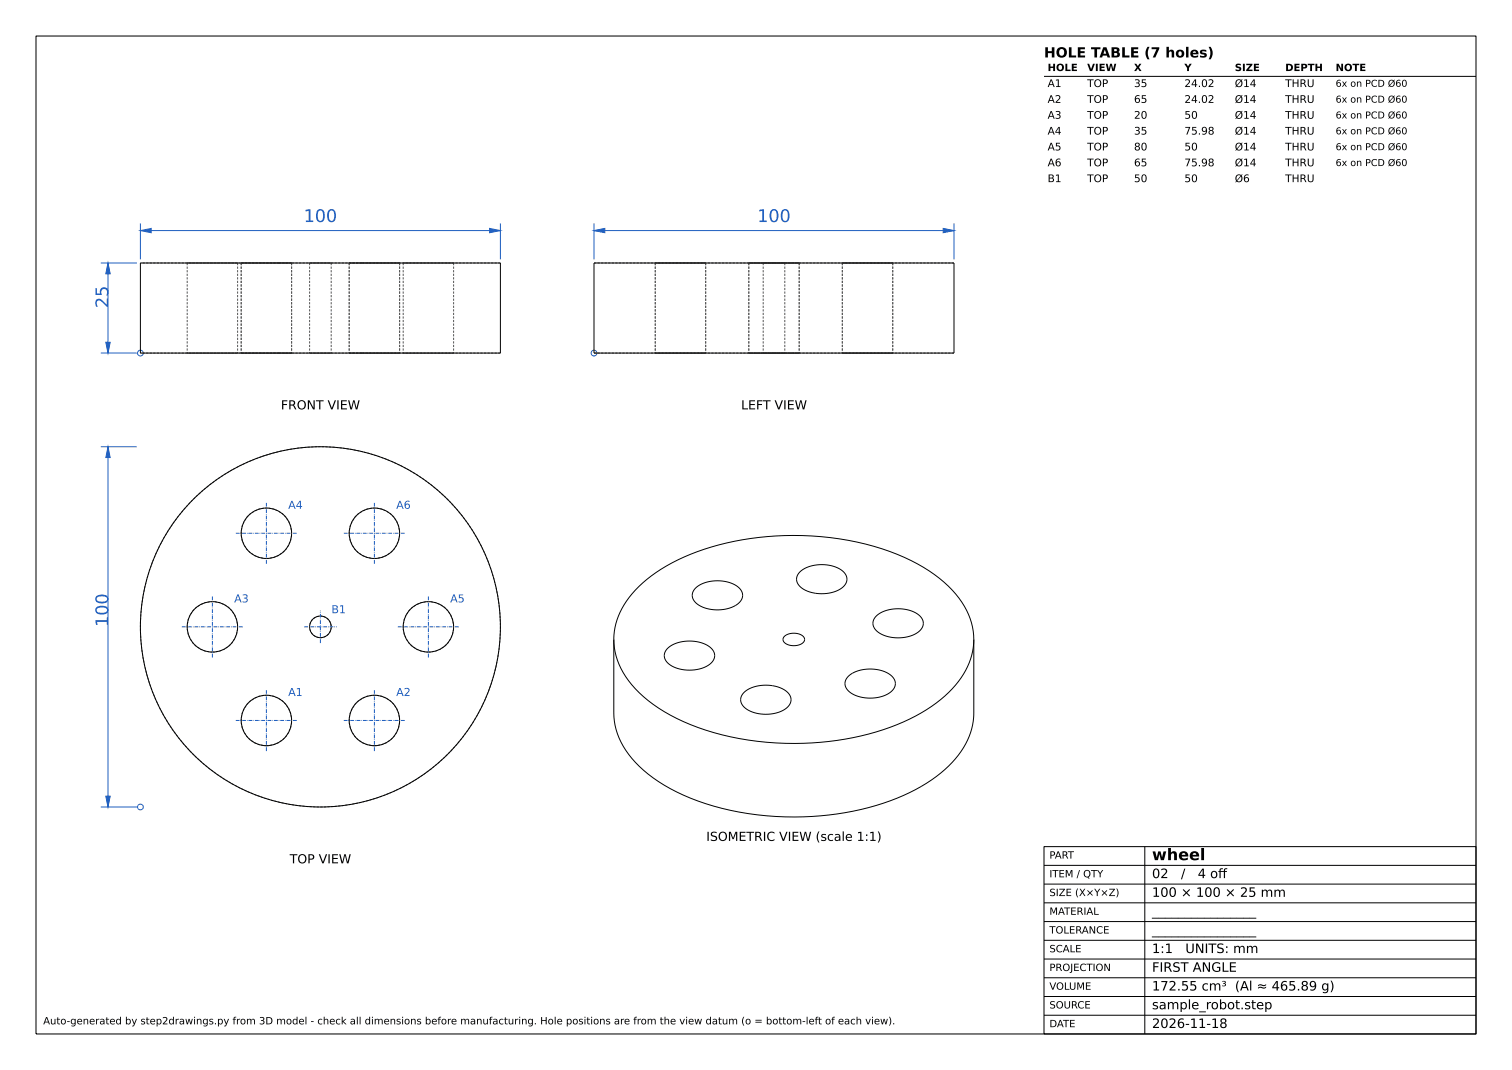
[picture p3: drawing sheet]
<svg xmlns="http://www.w3.org/2000/svg" width="420mm" height="297mm" viewBox="0 0 420 297" stroke-linecap="round" stroke-linejoin="round" font-family="sans-serif">
<g fill="none" stroke="#555" stroke-width=".28" stroke-dasharray=".6 .4" stroke-linecap="butt">
<path d="M52 73h14M52 73v25M66 73h-14M66 73v25M67 73h10.5M67 73h14M67 73v25M77.5 73h3.5M77.5 73h-10.5M81 73h-14M81 73h-3.5M81 73v25"/>
<path d="M86 73h6M86 73v25M92 73h-6M92 73v25M97 73h3.5M97 73h14M97 73v25M100.5 73h10.5M100.5 73h-3.5M111 73h-14M111 73h-10.5M111 73v25"/>
<path d="M112 73h14M112 73v25M126 73h-14M126 73v25M139 73h-100M182 73h13.1M182 73h14M182 73v25M195.1 73h.9M195.1 73h-13.1M196 73h-14M196 73h-.9"/>
<path d="M196 73v25M208 73h7M208 73h14M208 73v25M212 73h6M212 73v25M215 73h-50M215 73h7M215 73h-3M215 73h-7M218 73h-3M218 73v25"/>
<path d="M222 73h-14M222 73h-7M222 73v25M234 73h.9M234 73h14M234 73v25M234.9 73h13.1M234.9 73h-.9M248 73h-14M248 73h-13.1M248 73v25M265 73h-50"/>
<path d="M52 98h14M66 98h-14M67 98h10.5M67 98h14M77.5 98h3.5M77.5 98h-10.5M81 98h-14M81 98h-3.5M86 98h6M92 98h-6M97 98h3.5M97 98h14"/>
<path d="M100.5 98h10.5M100.5 98h-3.5M111 98h-14M111 98h-10.5M112 98h14M126 98h-14M139 98h-100M182 98h13.1M182 98h14M195.1 98h.9M195.1 98h-13.1M196 98h-14"/>
<path d="M196 98h-.9M208 98h7M208 98h14M212 98h6M215 98h-50M215 98h7M215 98h-3M215 98h-7M218 98h-3M222 98h-14M222 98h-7M234 98h.9"/>
<path d="M234 98h14M234.9 98h13.1M234.9 98h-.9M248 98h-14M248 98h-13.1M265 98h-50"/>
<circle cx="74" cy="148" r="7"/>
<circle cx="104" cy="148" r="7"/>
<circle cx="59" cy="174" r="7"/>
<circle cx="89" cy="174" r="50"/>
<circle cx="89" cy="174" r="3"/>
<circle cx="119" cy="174" r="7"/>
<circle cx="74" cy="200" r="7"/>
<circle cx="104" cy="200" r="7"/>
</g>
<g fill="none" stroke="#000" stroke-width=".28">
<path d="M10 10h400v277h-400zM290 21.2h120M39 73h100v25h-100zM165 73h100v25h-100zM222.2 158.8a10 10 0 0 1 12.2 0 2.88 2.88 0 0 1-1.1 4.8 10.3 10.3 0 0 1-11.2-.9 2.63 2.63 0 0 1 .1-3.9zM170.5 177.5v20.4a21.3 21.3 0 0 0 8.3 15.9 55.8 55.8 0 0 0 26.5 11.6 79.9 79.9 0 0 0 47.4-5.4 33.1 33.1 0 0 0 16.1-14.6 17.6 17.6 0 0 0 1.7-7.5v-20.4M170.5 177.5a21.3 21.3 0 0 0 8.3 15.9 55.8 55.8 0 0 0 26.5 11.6 79.9 79.9 0 0 0 47.4-5.4 33.1 33.1 0 0 0 16.1-14.6 17.6 17.6 0 0 0 1.7-7.5M170.5 177.5a21.1 21.1 0 0 1 8.1-15.7 56.1 56.1 0 0 1 27.7-12 79.6 79.6 0 0 1 46.7 5.8 33.4 33.4 0 0 1 15.5 13.8l1.4 3.5 .4 2.3 .2 2.3M185.4 180a10 10 0 0 1 12.2 0 2.88 2.88 0 0 1-1.1 4.8 10.3 10.3 0 0 1-11.1-.9 2.63 2.63 0 0 1 0-3.9zM193.2 163.2a10 10 0 0 1 12.2 .1 2.9 2.9 0 0 1-1.2 4.8 10 10 0 0 1-11.3-1.2 2.6 2.6 0 0 1 .3-3.7zM217.9 176.6a4 4 0 0 1 5.5 .5v.9a3.9 3.9 0 0 1-5.8-.1l-.1-.7zM243.4 171a10 10 0 0 1 12.2 .1 2.88 2.88 0 0 1-1.1 4.7 10.3 10.3 0 0 1-11.1-.8 2.63 2.63 0 0 1 0-4z"/>
<path d="M206.7 192.2a10 10 0 0 1 12.2 .1 2.88 2.88 0 0 1-1.1 4.7 10.3 10.3 0 0 1-11.2-.8 2.63 2.63 0 0 1 .1-4zM235.6 187.7a10 10 0 0 1 12.3 .1 2.88 2.88 0 0 1-1.2 4.8 10.3 10.3 0 0 1-11.1-.9 2.63 2.63 0 0 1 0-4zM290 235h120v52h-120zM318 235v52M290 240.2h120M290 245.4h120M290 250.6h120M290 255.8h120M290 261h120M290 266.2h120M290 271.4h120M290 276.6h120"/>
<path d="M290 281.8h120"/>
<circle cx="74" cy="148" r="7"/>
<circle cx="104" cy="148" r="7"/>
<circle cx="59" cy="174" r="7"/>
<circle cx="89" cy="174" r="50"/>
<circle cx="89" cy="174" r="3"/>
<circle cx="119" cy="174" r="7"/>
<circle cx="74" cy="200" r="7"/>
<circle cx="104" cy="200" r="7"/>
</g>
<g fill="#1f5fbf" stroke="#1f5fbf" stroke-width=".28">
<path d="M39 64l3-.6v1.2z"/>
<path d="M136 63.4l3 .6-3 .6z"/>
<path d="M29.4 95h1.2l-.6 3z"/>
<path d="M30 73l.6 3h-1.2z"/>
<path d="M29.4 221h1.2l-.6 3z"/>
<path d="M30 124l.6 3h-1.2z"/>
<path d="M165 64l3-.6v1.2z"/>
<path d="M262 63.4l3 .6-3 .6z"/>
</g>
<g fill="none" stroke="#1f5fbf" stroke-width=".28">
<path d="M28 73h10M30 73v25M39 62v10M39 64h100M139 62v10M165 64h100M165 62v10M265 62v10M28 98h10M28 124h10M30 124v100M28 224h10"/>
<circle cx="39" cy="98" r=".8"/>
<circle cx="165" cy="98" r=".8"/>
<circle cx="39" cy="224" r=".8"/>
</g>
<g fill="none" stroke="#1f5fbf" stroke-width=".28" stroke-dasharray="1.1 .3 .2 .3" stroke-linecap="butt">
<path d="M65.5 148h17M74 156.5v-17M95.5 148h17M104 156.5v-17M50.5 174h17M84.5 174h9M89 178.5v-9M110.5 174h17M59 182.5v-17M65.5 200h17M95.5 200h17M119 182.5v-17"/>
<path d="M74 208.5v-17M104 208.5v-17"/>
</g>
<g font-size="4.9" fill="#1f5fbf">
<text x="84.4" y="61.6">100</text>
<text x="210.4" y="61.6">100</text>
<text x="30.1" y="85.5" transform="rotate(-90 30.1 85.5)">25</text>
<text x="30.1" y="174" transform="rotate(-90 30.1 174)">100</text>
</g>
<text font-size="4.4" x="320" y="238.8">wheel</text>
<text font-size="3.9" x="290" y="16">HOLE TABLE (7 holes)</text>
<g font-size="3.6">
<text x="320" y="243.7">02</text>
<text x="328" y="243.7">/</text>
<text x="332.7" y="243.7">4 of</text>
<text x="338.4" y="243.7">f</text>
<text x="320" y="248.9">100 × 100 × 25 mm</text>
<text x="320" y="254.1">________________</text>
<text x="320" y="259.3">________________</text>
<text x="320" y="264.5">1:1</text>
<text x="320" y="269.7">FIRST ANGLE</text>
<text x="329.3" y="264.5">UNITS: mm</text>
<text x="320" y="274.9">172.55 cm³ (Al ≈ 465.89 g)</text>
<text x="320" y="280.1">sample_robot.step</text>
<text x="320" y="285.3">2026-11-18</text>
</g>
<g font-size="3.5">
<text x="78" y="113.6">FRONT VIEW</text>
<text x="205.9" y="113.6">LEFT VIEW</text>
<text x="196.2" y="233.4">ISOMETRIC VIEW (scale 1:1)</text>
<text x="80.5" y="239.6">TOP VIEW</text>
</g>
<g font-size="3.1" fill="#1f5fbf">
<text x="80.1" y="141.2">A4</text>
<text x="110.1" y="141.2">A6</text>
<text x="65.1" y="167.2">A3</text>
<text x="125.1" y="167.2">A5</text>
<text x="92.1" y="170.2">B1</text>
<text x="80.1" y="193.2">A1</text>
<text x="110.1" y="193.2">A2</text>
</g>
<g font-size="2.9">
<text x="291" y="24.2">A1</text>
<text x="291" y="28.6">A2</text>
<text x="302" y="24.2">TOP</text>
<text x="302" y="28.6">TOP</text>
<text x="315" y="24.2">35</text>
<text x="315" y="28.6">65</text>
<text x="329" y="24.2">24.02</text>
<text x="329" y="28.6">24.02</text>
<text x="343" y="24.2">Ø14</text>
<text x="343" y="28.6">Ø14</text>
<text x="357" y="24.2">THRU</text>
<text x="357" y="28.6">THRU</text>
<text x="291" y="33">A3</text>
<text x="302" y="33">TOP</text>
<text x="315" y="33">20</text>
<text x="329" y="33">50</text>
<text x="343" y="33">Ø14</text>
<text x="357" y="33">THRU</text>
<text x="291" y="37.4">A4</text>
<text x="291" y="41.8">A5</text>
<text x="302" y="37.4">TOP</text>
<text x="302" y="41.8">TOP</text>
<text x="315" y="37.4">35</text>
<text x="315" y="41.8">80</text>
<text x="329" y="37.4">75.98</text>
<text x="329" y="41.8">50</text>
<text x="343" y="37.4">Ø14</text>
<text x="343" y="41.8">Ø14</text>
<text x="357" y="37.4">THRU</text>
<text x="357" y="41.8">THRU</text>
<text x="291" y="46.2">A6</text>
<text x="302" y="46.2">TOP</text>
<text x="315" y="46.2">65</text>
<text x="329" y="46.2">75.98</text>
<text x="343" y="46.2">Ø14</text>
<text x="357" y="46.2">THRU</text>
<text x="291" y="50.6">B1</text>
<text x="302" y="50.6">TOP</text>
<text x="315" y="50.6">50</text>
<text x="329" y="50.6">50</text>
<text x="343" y="50.6">Ø6</text>
<text x="357" y="50.6">THRU</text>
</g>
<g font-size="2.8">
<text x="291" y="19.7">HOLE</text>
<text x="302" y="19.7">VIEW</text>
<text x="315" y="19.7">X</text>
<text x="329" y="19.7">Y</text>
<text x="343" y="19.7">SIZE</text>
<text x="357" y="19.7">DEPTH</text>
<text x="371" y="19.7">NOTE</text>
<text x="291.5" y="238.3">PART</text>
<text x="291.5" y="243.5">ITEM / QTY</text>
<text x="291.5" y="248.7">SIZE (X×Y×Z)</text>
<text x="291.5" y="253.9">MATERIAL</text>
<text x="291.5" y="259.1">TOLERANCE</text>
<text x="291.5" y="264.3">SCALE</text>
<text x="291.5" y="269.5">PROJECTION</text>
<text x="291.5" y="274.7">VOLUME</text>
<text x="291.5" y="279.9">SOURCE</text>
<text x="12" y="284.3">Auto-generated by step2drawings.py from 3D model - check all dimensions before manufacturing. Hole positions are from the view datum (o = bottom-left of each view).</text>
<text x="291.5" y="285.1">DATE</text>
</g>
<g font-size="2.6">
<text x="371" y="24.1">6x on PCD Ø60</text>
<text x="371" y="28.5">6x on PCD Ø60</text>
<text x="371" y="32.9">6x on PCD Ø60</text>
<text x="371" y="37.3">6x on PCD Ø60</text>
<text x="371" y="41.7">6x on PCD Ø60</text>
<text x="371" y="46.1">6x on PCD Ø60</text>
</g>
</svg>
